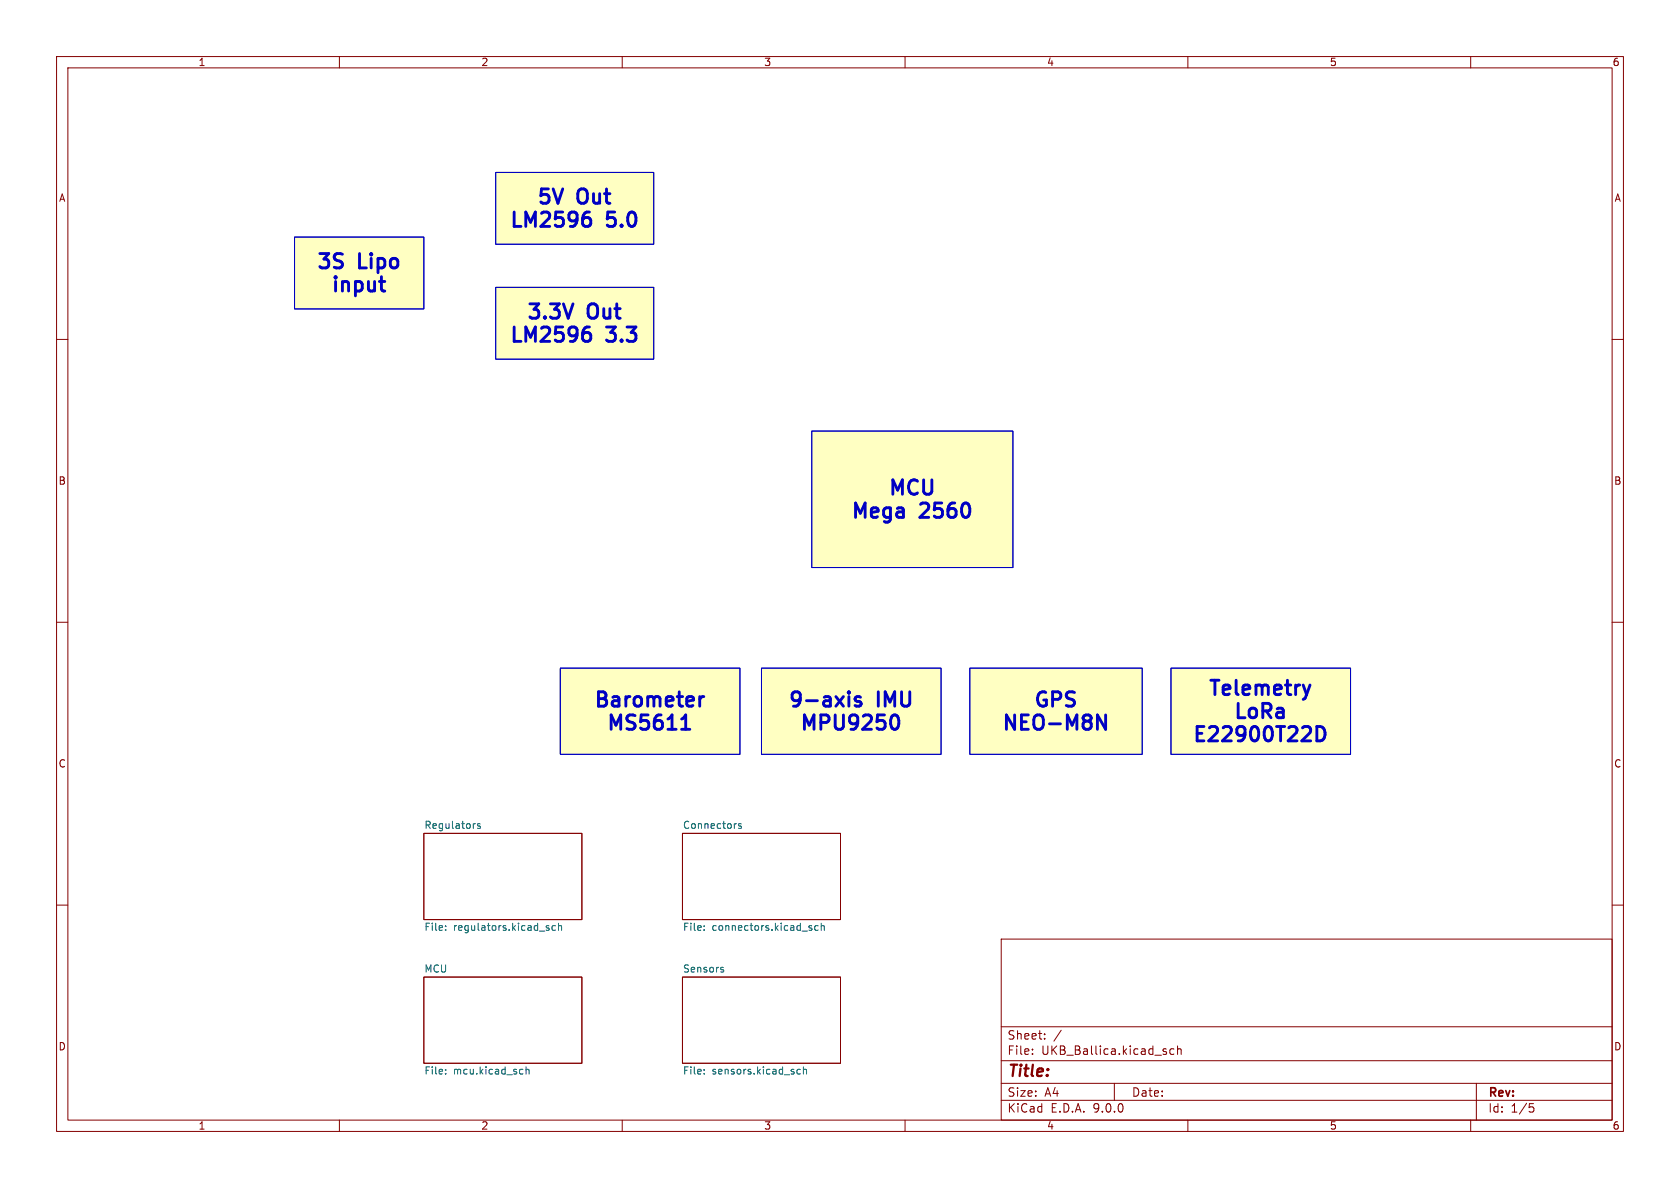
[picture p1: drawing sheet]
<svg xmlns="http://www.w3.org/2000/svg" width="297mm" height="210mm" viewBox="0 0 297 210" stroke-linecap="round" stroke-linejoin="round" font-family="sans-serif">
<g fill="none" stroke="#840000" stroke-width=".18">
<path d="M10 10h277v190h-277zM12 12h273v186h-273zM60 10v2M110 10v2M160 10v2M210 10v2M260 10v2M10 60h2M285 60h2M10 110h2M285 110h2M74.9 147.3h28v15.3h-28z"/>
<path d="M120.6 147.3h28v15.3h-28zM10 160h2M74.9 172.7h28v15.3h-28zM120.6 172.7h28v15.3h-28zM177 166h108v32h-108zM285 160h2M60 198v2M110 198v2M160 198v2M177 194.5h108M177 191.5h108M177 187.5h108"/>
<path d="M177 181.5h108M182.5 186.3v.1M182.5 185.5v.1M184.7 183.6v.1M184.7 182.8v.1M187.6 182.1l-1.3 2M197 191.5v3M206 185.9l.2 .2-.2 .3M206 185.4l.2 .1M207.5 185.5l-.4-.1-.3 .3v.4l.2 .2h.5M208.2 185.5l.2-.1 .3 .1 .1 .9M208.2 184.9v1.5"/>
<path d="M210 198v2M260 198v2M261 191.5v6.5M270.4 195.1h.7M270.5 195.7h.4l.3 .3-.2 .5-.5 .1"/>
</g>
<g fill="#ffffc2">
<path d="M207 118.1h31.8v15.3h-31.8z"/>
<path d="M171.4 118.1h30.5v15.3h-30.5z"/>
<path d="M134.6 118.1h31.8v15.3h-31.8z"/>
<path d="M143.5 76.2h35.6v24.1h-35.6z"/>
<path d="M99.1 118.1h31.7v15.3h-31.7z"/>
<path d="M87.6 30.5h28v12.7h-28z"/>
<path d="M52.1 41.9h22.8v12.7h-22.8z"/>
<path d="M87.6 50.8h28v12.7h-28z"/>
</g>
<path d="M74.9 147.3h28v15.3h-28zM120.6 147.3h28v15.3h-28zM74.9 172.7h28v15.3h-28zM120.6 172.7h28v15.3h-28z" fill="none" stroke="#840000" stroke-width=".18"/>
<g fill="none" stroke="#006464" stroke-width=".18">
<path d="M83.9 145.6h.1M84.9 145.7l-.3-.1-.2 .2 .1 .2 .4 .1v.3h-.5M131 145.7l-.3-.1-.2 .2 .1 .2 .4 .1v.3h-.5M78.8 164.3v.2M78.8 163.7v.1M96.7 164l.3 .1 .1 .2-.2 .2h-.2M96.7 163.6l.3 .1M98.2 163.7l-.4-.1-.2 .3 .1 .5h.5M98.7 163.7l.2-.1 .3 .1 .1 .8M98.7 163.2v1.3M124.5 163.7v.1M124.5 164.3v.2"/>
<path d="M127.6 171.4l.3 .1v.2l-.1 .1h-.3M127.6 171l.3 .1M143.4 164l.1 .2-.1 .3M143.4 163.6l.1 .1M144.6 163.7l-.3-.1-.3 .3 .2 .5h.4M145.2 163.7l.2-.1 .3 .1v.8M145.2 163.2v1.3M78.8 189.1v.1M78.8 189.7v.2M92.3 189l.1 .1M92.4 189.8l-.1 .1M93 189.1l.2-.1 .3 .1v.8"/>
<path d="M93 188.6v1.3M124.5 189.7v.2M124.5 189.1v.1M140.9 189.6l.2 .3 .4-.1M141.5 189.1l-.4-.1-.2 .3M142 189.1l.2-.1 .3 .1 .1 .8M142 188.6v1.3"/>
</g>
<path d="M87.6 30.5h28v12.7h-28zM52.1 41.9h22.8v12.7h-22.8zM87.6 50.8h28v12.7h-28zM143.5 76.2h35.6v24.1h-35.6zM99.1 118.1h31.7v15.3h-31.7zM134.6 118.1h31.8v15.3h-31.8zM171.4 118.1h30.5v15.3h-30.5zM207 118.1h31.8v15.3h-31.8z" fill="none" stroke="#0000c2" stroke-width=".18"/>
<g fill="none" stroke="#0000c2" stroke-width=".51">
<path d="M103.5 38.5h.5l.4 .4-.1 .9-.3 .2h-.5M67.8 51.5h.2M101.3 53.7l-.8 2.6M103.5 58.8h.5l.4 .5-.1 .8-.3 .2h-.5M120.5 128.9h1.5M120.7 127l-.2 .1M121.2 126.4v2.5M123.7 123.1v1.7M124.4 123.1a.65 .65 0 0 0-.7 .5M150.1 122.3l.1 .1-.1 .1M152.1 123.3l-.6-.2-.3 .4 .1 .4 .8 .2 .1 .3-.1 .3-.2 .1-.7-.1M158.8 126.9a1.49 1.49 0 0 1-.5 2l-.5-.1"/>
<path d="M194 126.4l1.5 2.5v-2.5M231.6 121.1l-.6 1.7M232.8 128.4a1.34 1.34 0 0 1 1.4 .9 1.34 1.34 0 0 1-.4 1.5l-1 .2z"/>
</g>
<g font-size="3.5" fill="#0000c2">
<text x="89.8" y="40.9">LM2596</text>
<text x="94.6" y="36.8">5V</text>
<text x="102.2" y="36.8">Out</text>
<text x="107.4" y="40.9">5.0</text>
<text x="55.7" y="48.2">3S</text>
<text x="58.2" y="52.3">input</text>
<text x="63.5" y="48.2">Lipo</text>
<text x="92.8" y="57.1">3.3V</text>
<text x="104" y="57.1">Out</text>
<text x="89.8" y="61.2">LM2596</text>
<text x="107.4" y="61.2">3.3</text>
<text x="156.7" y="88.3">MCU</text>
<text x="150.1" y="92.3">Mega</text>
<text x="162.8" y="92.3">2560</text>
<text x="104.7" y="125.7">Barometer</text>
<text x="139" y="125.7">9-axis</text>
<text x="155.2" y="125.7">IMU</text>
<text x="182.4" y="125.7">GPS</text>
<text x="213.3" y="123.7">Telemetry</text>
<text x="106.9" y="129.8">MS5611</text>
<text x="141.1" y="129.8">MPU9250</text>
<text x="176.8" y="129.8">NEO-M8N</text>
<text x="210.5" y="131.9">E22900T22D</text>
<text x="217.8" y="127.8">LoRa</text>
</g>
<text font-size="2.8" fill="#840000" x="178" y="190.9">Title:</text>
<g font-size="2.1" fill="#840000">
<text x="178" y="184">Sheet:</text>
<text x="178" y="186.7">File:</text>
<text x="184.1" y="186.7">UKB_Ballica.kicad_sch</text>
<text x="178" y="196.9">KiCad</text>
<text x="178" y="194.1">Size:</text>
<text x="184.7" y="194.1">A4</text>
<text x="185.7" y="196.9">E.D.A.</text>
<text x="193.3" y="196.9">9.0.0</text>
<text x="200" y="194.1">Date:</text>
<text x="263" y="194.3">Rev:</text>
<text x="263" y="196.9">Id:</text>
<text x="267.1" y="196.9">1/5</text>
</g>
<g font-size="1.8" fill="#840000">
<text x="35" y="11.9">1</text>
<text x="85" y="11.9">2</text>
<text x="135" y="11.9">3</text>
<text x="185" y="11.9">4</text>
<text x="235" y="11.9">5</text>
<text x="285" y="11.9">6</text>
<text x="10.3" y="35.9">A</text>
<text x="285.3" y="35.9">A</text>
<text x="10.3" y="85.9">B</text>
<text x="285.3" y="85.9">B</text>
<text x="10.3" y="135.9">C</text>
<text x="285.3" y="135.9">C</text>
<text x="10.3" y="185.9">D</text>
<text x="285.3" y="185.9">D</text>
<text x="35" y="199.9">1</text>
<text x="85" y="199.9">2</text>
<text x="135" y="199.9">3</text>
<text x="185" y="199.9">4</text>
<text x="235" y="199.9">5</text>
<text x="285" y="199.9">6</text>
</g>
<g font-size="1.8" fill="#006464">
<text x="74.9" y="146.6">Regulators</text>
<text x="120.6" y="146.6">Connectors</text>
<text x="74.9" y="164.9">File:</text>
<text x="80.2" y="164.9">regulators.kicad_sch</text>
<text x="120.6" y="164.9">File:</text>
<text x="125.9" y="164.9">connectors.kicad_sch</text>
<text x="74.9" y="172">MCU</text>
<text x="120.6" y="172">Sensors</text>
<text x="74.9" y="190.3">File:</text>
<text x="80.2" y="190.3">mcu.kicad_sch</text>
<text x="120.6" y="190.3">File:</text>
<text x="125.9" y="190.3">sensors.kicad_sch</text>
</g>
</svg>
